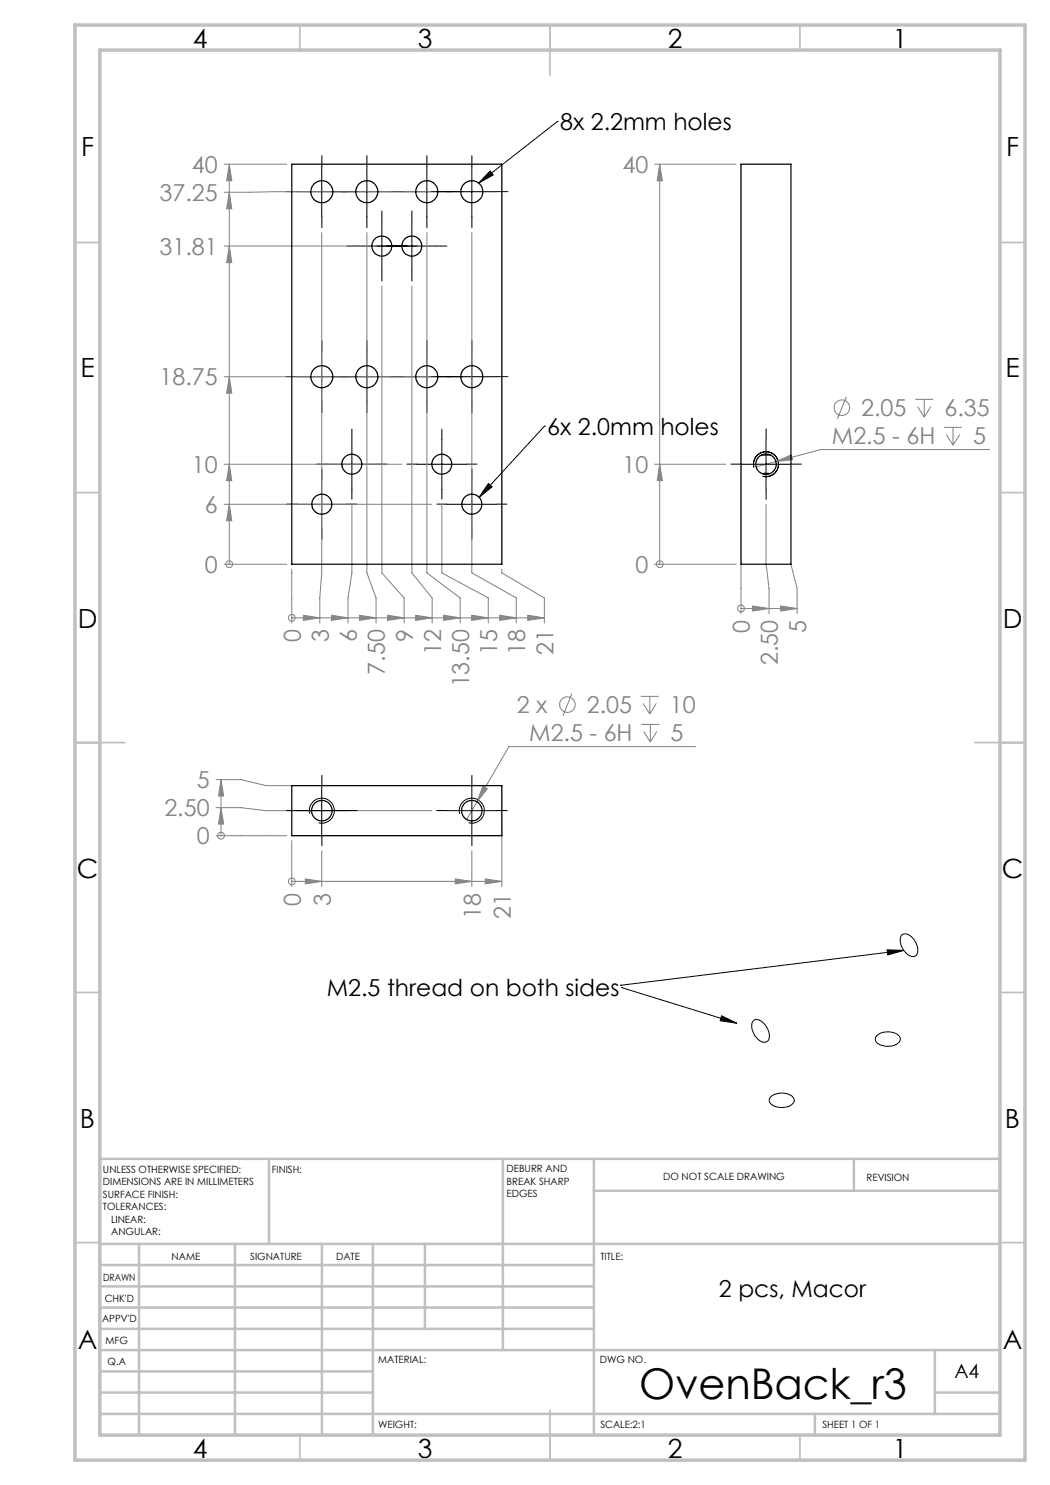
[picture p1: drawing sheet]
<svg xmlns="http://www.w3.org/2000/svg" width="210mm" height="297mm" viewBox="0 0 210 297" stroke-linecap="round" stroke-linejoin="round" font-family="sans-serif">
<g fill="none" stroke="#808080" stroke-width=".2">
<path d="M44.8 32.8h12.6M45.9 38.4l.5 3.4h-1.1zM45.9 32.8l.5 3.4h-1.1zM45.9 32.8v80.1M86.1 38.3l-41.3 .1M130.9 32.8h16.3M131.9 32.8l.6 3.4h-1.1zM131.9 32.8v80.1M44.8 49.2h29.6M45.9 49.2l.5 3.3h-1.1zM64.3 46.5v68.1l-.3 5v5M73.4 46.5v68.1l1.8 5v5"/>
<path d="M76.4 57.2v57.4l4.4 5v5M82.4 57.2v57.4l4 5v5M85.4 46.5v68.1l6.6 5v5M94.4 46.5v68.1l8.9 5v5M44.8 75.3h41.3M45.9 75.3l.5 3.3h-1.1zM169.3 79.3l-1.8 4.5M183.1 79.9h3.5M184.9 79.9v3.5M44.8 92.8h35.6M45.9 92.8l.5 3.3h-1.1zM130.9 92.8h14.3"/>
<path d="M131.9 92.8l.6 3.3h-1.1zM155.2 92.3l3.1-1.3 .2 .9zM183.5 81.3l1.4 2.1M186.2 81.3l-1.3 2.1M188.8 85.5h3.6M189.3 86.9l1.3 2.1M190.6 85.5v3.5M191.9 86.9l-1.3 2.1M197.9 89.9h-33.8l-12.9 3.5M44.8 112.9h12.6M44.8 100.9h41.6M45.9 100.9l.5 3.2h-1.1z"/>
<path d="M45.9 112.9h.1M58.3 113.8v10.8M70.4 100.9v13.7l-.8 5v5M88.4 100.9v13.7l9.2 5v5M100.4 113.8v.8l8.5 5v5M130.9 112.9h16.3M131.9 112.9h.1M148.2 112.9v9.8M153.2 100.9v11.8l.6 5v5M158.2 112.9l1.2 4.8v5M58.3 123.6h.1M58.3 123.6h50.6"/>
<path d="M60.7 123l3.3 .6-3.3 .5zM66.3 123l3.3 .6-3.3 .5zM71.9 123l3.3 .6-3.3 .5zM77.5 123l3.3 .6-3.3 .5zM83.1 123l3.3 .6-3.3 .5zM88.7 123l3.3 .6-3.3 .5zM94.3 123l3.3 .6-3.3 .5zM99.9 123l3.4 .6-3.4 .5zM105.6 123l3.3 .6-3.3 .5zM114.4 138.7l-1.8 4.5M128.2 139.3h3.5M130 139.3v3.5"/>
<path d="M148.2 121.7h.1M148.2 121.7h11.2M150.5 121.2l3.3 .5-3.3 .5zM156.1 121.2l3.3 .5-3.3 .5zM43.2 155.9h5l5 1.2h38M44.2 155.9l.5 3.3h-1zM44.2 155.9v11.2M96.6 157.2l.9 .6-2.1 2.6zM128.3 144.9h3.5M128.6 140.7l1.4 2.1M128.7 146.3l1.4 2.1M130.1 144.9v3.5"/>
<path d="M131.3 140.7l-1.3 2.1M131.4 146.3l-1.3 2.1M139.1 149.3h-37.3l-8.5 14.6M43.2 167.1h14.2M43.2 161.5h5l5 .6h33.1M44.2 161.5l.5 3.3h-1zM44.2 167.1h.1M58.3 176.3h.1M58.3 168.1v9.2M58.3 176.3h42.1M61.1 175.8l3.2 .5-3.2 .5zM64.3 170.2v7.1"/>
<path d="M91.1 175.8l3.3 .5-3.3 .5zM94.4 170.2v7.1M97 175.8l3.4 .5-3.4 .5zM100.4 165.2v12.1"/>
<circle cx="168.4" cy="81.5" r="1.55"/>
<circle cx="45.9" cy="112.8" r=".68"/>
<circle cx="131.9" cy="112.8" r=".67"/>
<circle cx="58.4" cy="123.6" r=".69"/>
<circle cx="148.2" cy="121.7" r=".69"/>
<circle cx="113.5" cy="140.9" r="1.55"/>
<circle cx="44.2" cy="167.1" r=".68"/>
<circle cx="58.4" cy="176.3" r=".69"/>
</g>
<g fill="none" stroke="#000" stroke-width=".2">
<path d="M59.4 38.3h19M64.3 33.3v10.1M73.4 33.3v10.1M80.4 38.3h19M85.4 33.3v10.1M94.4 33.3v10.1M98 34.2l.6 .8-2.9 1.6zM111.5 24.3h.1M111.5 24.3l-15.8 12.3M71.4 49.2h15.9M76.4 44.2v10M82.4 44.2v10"/>
<path d="M59.4 75.3h19M64.3 70.3v10.1M73.4 70.3v10.1M80.4 75.3h19M85.4 70.3v10.1M94.4 70.3v10.1M64.3 95.8v10M65.4 92.8h10M70.4 87.8v10.1M83.4 92.8h10M88.4 87.8v10.1M94.4 95.8v10"/>
<path d="M97.7 96.7l.7 .7-2.6 2.1zM108.9 85.2h.1M108.9 85.2l-13.1 14.3M148.2 92.8h10M150.8 93.5a2.5 2.5 0 0 1 2.2-3.2 2.5 2.5 0 0 1 2.7 2.8 2.5 2.5 0 0 1-3.2 2.1M153.2 87.8v10.1M59.4 100.9h10M89.4 100.9h10M64.3 157.1v10M94.4 157.1v10M59.4 162.1h10M61.9 162.8a2.5 2.5 0 0 1 2.2-3.2 2.5 2.5 0 0 1 2.8 2.7 2.5 2.5 0 0 1-3.2 2.2"/>
<path d="M89.4 162.1h10M91.9 162.8a2.5 2.5 0 0 1 2.2-3.2 2.5 2.5 0 0 1 2.7 2.7 2.5 2.5 0 0 1-3.1 2.2M124.1 197.1h.1M124.3 197.5h.1M124.3 197.5l23.1 7.1M177.4 190l3.4 .1-3.2 .9zM180.3 187.1a1.48 1.48 0 0 1 2.2 .5 2.88 2.88 0 0 1 .7 3.5 1.74 1.74 0 0 1-2.4-.9 2.96 2.96 0 0 1-.5-3.1zM180.8 190.1l-56.7 7M144.3 203.2l3.1 1.4-3.4-.5zM150.7 204.1a1.66 1.66 0 0 1 2.2 .8 2.85 2.85 0 0 1 .6 3.3 1.74 1.74 0 0 1-2.4-.9 2.7 2.7 0 0 1-.4-3.2zM154.2 219.4a3.4 3.4 0 0 1 4.6 .2 1.22 1.22 0 0 1-1 1.7 3.3 3.3 0 0 1-3.9-1l-.1-.3zM175.2 207.3a3.4 3.4 0 0 1 4.8 .1 1.28 1.28 0 0 1-1.2 1.7 3.4 3.4 0 0 1-3.6-.9l-.2-.3z"/>
</g>
<g fill="none" stroke="#000" stroke-width=".2" stroke-dasharray="15.2 1.3 1.3 1.3">
<path d="M59.4 38.3h-2.2M64.4 33.3v-2.2M68.4 38.3h-2.2M69.4 38.3h2.2M73.4 33.3v-2.2M78.4 38.3h2.2M80.4 38.3h-2.2M85.4 33.3v-2.2M89.4 38.3h-2.2M90.4 38.3h2.2M94.4 33.3v-2.2M99.4 38.3h2.2"/>
<path d="M64.4 43.3v2.2M71.4 49.2h-2M73.4 43.3v2.2M76.4 44.2v-2M76.4 54.2v2M77.4 49.2h-2M81.4 49.2h2M82.4 44.2v-2M82.4 54.2v2M85.4 43.3v2.2M87.4 49.2h2M94.4 43.3v2.2"/>
<path d="M59.4 75.3h-2.2M64.4 70.3v-2.2M68.4 75.3h-2.2M69.4 75.3h2.2M73.4 70.3v-2.2M78.4 75.3h2.2M80.4 75.3h-2.2M85.4 70.3v-2.2M89.4 75.3h-2.2M90.4 75.3h2.2M94.4 70.3v-2.2M99.4 75.3h2.2"/>
<path d="M64.4 80.3v2.2M64.4 95.8v-2M65.4 92.8h-2M70.4 87.8v-2M70.4 97.8v2M73.4 80.3v2.2M75.4 92.8h2M83.4 92.8h-2M85.4 80.3v2.2M88.4 87.8v-2M88.4 97.8v2M93.4 92.8h2"/>
<path d="M94.4 80.3v2.2M94.4 95.8v-2M148.2 92.8h-2M153.2 87.8v-2M153.2 97.8v2.1M158.2 92.8h2.1M59.4 100.8h-2M64.4 105.8v2M69.4 100.8h2M89.4 100.8h-2M94.4 105.8v2M99.4 100.8h2"/>
<path d="M64.4 157.1v-2M94.4 157.1v-2M59.4 162.1h-2.1M64.4 167.1v2.1M69.4 162.1h2M89.4 162.1h-2.1M94.4 167.1v2.1M99.4 162.1h2"/>
</g>
<g fill="none" stroke="#c0c0c0" stroke-width=".35">
<path d="M60 5v5M110 5v10M160 5v5M15 48.5h5M200 48.5h5M15 98.5h5M200 98.5h5M15 148.5h10M195 148.5h10M15 198.5h5M200 198.5h5M15 248.5h5"/>
<path d="M200 248.5h5M60 287v5M110 282v10M160 287v5"/>
</g>
<g fill="none" stroke="#c0c0c0" stroke-width=".5">
<path d="M53.8 231.8v17M100.6 231.8v38.2M118.8 231.8v55.2M118.8 238.2h81.2M170.8 231.8v6.4M200 231.8h-180v55.2M20 248.8h180M20 257.3h98.8M20 253h98.8M27.8 248.8v38.2M47 248.8v38.2M64.4 248.8v38.2"/>
<path d="M74.6 248.8v38.2M85 248.8v17M20 265.8h98.8M20 261.5h98.8M20 278.5h54.6M20 274.3h54.6M20 270h180M187 278.5h13M187 270v12.8M20 282.8h180M163 282.8v4.2"/>
</g>
<path d="M15 5h190v287h-190zM20 10h180v277h-180z" fill="none" stroke="#c0c0c0" stroke-width=".7"/>
<path d="M98 34.2l.6 .8-2.9 1.6zM97.7 96.7l.7 .7-2.6 2.1z" fill="#000"/>
<g fill="#808080">
<path d="M45.9 100.9l.5 3.2h-1.1zM45.9 92.8l.5 3.3h-1.1zM45.9 75.3l.5 3.3h-1.1zM45.9 49.2l.5 3.3h-1.1zM45.9 38.4l.5 3.4h-1.1zM45.9 32.8l.5 3.4h-1.1zM44.2 161.5l.5 3.3h-1zM44.2 155.9l.5 3.3h-1zM131.9 92.8l.6 3.3h-1.1zM131.9 32.8l.6 3.4h-1.1z"/>
<path d="M60.7 123l3.3 .6-3.3 .5zM66.3 123l3.3 .6-3.3 .5zM71.9 123l3.3 .6-3.3 .5zM77.5 123l3.3 .6-3.3 .5zM83.1 123l3.3 .6-3.3 .5zM88.7 123l3.3 .6-3.3 .5zM94.3 123l3.3 .6-3.3 .5zM99.9 123l3.4 .6-3.4 .5zM105.6 123l3.3 .6-3.3 .5zM61.1 175.8l3.2 .5-3.2 .5zM91.1 175.8l3.3 .5-3.3 .5zM97 175.8l3.4 .5-3.4 .5zM150.5 121.2l3.3 .5-3.3 .5zM156.1 121.2l3.3 .5-3.3 .5z"/>
<path d="M96.6 157.2l-1.2 3.2 2.1-2.6zM155.2 92.3l3.3-.4-.2-.9z"/>
</g>
<path d="M144.3 203.2l3.1 1.4-3.4-.5zM177.4 190l3.4 .1-3.2 .9z" fill="#000"/>
<g fill="none" stroke="#000" stroke-width=".25">
<path d="M58.3 32.8h42.1v80.1h-42.1zM148.2 32.8h10v80.1h-10zM152.4 91h1.6M152.4 94.7h1.6M58.3 157.1h42.1v10h-42.1z"/>
<circle cx="64.4" cy="38.3" r="2.21"/>
<circle cx="73.4" cy="38.3" r="2.21"/>
<circle cx="85.4" cy="38.3" r="2.21"/>
<circle cx="94.4" cy="38.3" r="2.2"/>
<circle cx="76.4" cy="49.2" r="2.01"/>
<circle cx="82.4" cy="49.2" r="2.01"/>
<circle cx="64.4" cy="75.3" r="2.21"/>
<circle cx="73.4" cy="75.3" r="2.21"/>
<circle cx="85.4" cy="75.3" r="2.21"/>
<circle cx="94.4" cy="75.3" r="2.2"/>
<circle cx="70.4" cy="92.8" r="2"/>
<circle cx="88.4" cy="92.8" r="2"/>
<circle cx="153.2" cy="92.8" r="2.04"/>
<circle cx="64.4" cy="100.8" r="2.01"/>
<circle cx="94.4" cy="100.8" r="2.01"/>
<circle cx="64.4" cy="162.1" r="2.05"/>
<circle cx="94.4" cy="162.1" r="2.04"/>
</g>
<text font-size="8.5" x="127.8" y="279.7">OvenBack_r3</text>
<g font-size="5.3">
<text x="38.5" y="9.5">4</text>
<text x="83.5" y="9.5">3</text>
<text x="133.6" y="9.5">2</text>
<text x="178.6" y="9.5">1</text>
<text x="16.2" y="31.2">F</text>
<text x="201.2" y="31.2">F</text>
<text x="16.1" y="75.5">E</text>
<text x="201.1" y="75.5">E</text>
<text x="15.5" y="125.5">D</text>
<text x="200.5" y="125.5">D</text>
<text x="15.4" y="175.5">C</text>
<text x="200.4" y="175.5">C</text>
<text x="16" y="225.5">B</text>
<text x="201" y="225.5">B</text>
<text x="15.5" y="269.7">A</text>
<text x="200.5" y="269.7">A</text>
<text x="38.5" y="291.5">4</text>
<text x="83.5" y="291.5">3</text>
<text x="133.6" y="291.5">2</text>
<text x="178.6" y="291.5">1</text>
</g>
<g font-size="4.7">
<text x="112" y="26">8x 2.2mm holes</text>
<text x="109.5" y="87">6x 2.0mm holes</text>
<text x="65.4" y="199.2">M2.5 thread on both sides</text>
<text x="143.8" y="259.5">2 pcs, Macor</text>
</g>
<g font-size="4.7" fill="#808080">
<text x="38.4" y="34.6">40</text>
<text x="124.5" y="34.6">40</text>
<text x="31.9" y="40.2">37.25</text>
<text x="31.9" y="51">31.81</text>
<text x="31.9" y="77.1">18.75</text>
<text x="172.3" y="83.2">2.05</text>
<text x="188.9" y="83.2">6.35</text>
<text x="166.4" y="88.8">M2.5 - 6H</text>
<text x="194.6" y="88.8">5</text>
<text x="38.4" y="94.6">10</text>
<text x="124.5" y="94.6">10</text>
<text x="41" y="102.6">6</text>
<text x="41" y="114.6">0</text>
<text x="127.1" y="114.6">0</text>
<text x="60.1" y="128.4" transform="rotate(-90 60.1 128.4)">0</text>
<text x="65.8" y="128.4" transform="rotate(-90 65.8 128.4)">3</text>
<text x="71.4" y="128.4" transform="rotate(-90 71.4 128.4)">6</text>
<text x="82.6" y="128.4" transform="rotate(-90 82.6 128.4)">9</text>
<text x="88.2" y="131" transform="rotate(-90 88.2 131)">12</text>
<text x="99.4" y="131" transform="rotate(-90 99.4 131)">15</text>
<text x="105.1" y="131" transform="rotate(-90 105.1 131)">18</text>
<text x="110.7" y="131" transform="rotate(-90 110.7 131)">21</text>
<text x="150" y="126.6" transform="rotate(-90 150 126.6)">0</text>
<text x="161.2" y="126.6" transform="rotate(-90 161.2 126.6)">5</text>
<text x="77" y="134.9" transform="rotate(-90 77 134.9)">7.50</text>
<text x="93.8" y="137.5" transform="rotate(-90 93.8 137.5)">13.50</text>
<text x="155.6" y="133" transform="rotate(-90 155.6 133)">2.50</text>
<text x="103.4" y="142.6">2 x</text>
<text x="117.4" y="142.6">2.05</text>
<text x="134" y="142.6">10</text>
<text x="105.8" y="148.2">M2.5 - 6H</text>
<text x="134.1" y="148.2">5</text>
<text x="39.3" y="157.7">5</text>
<text x="32.9" y="163.3">2.50</text>
<text x="39.3" y="168.9">0</text>
<text x="60.1" y="181.2" transform="rotate(-90 60.1 181.2)">0</text>
<text x="66.1" y="181.2" transform="rotate(-90 66.1 181.2)">3</text>
<text x="96.1" y="183.7" transform="rotate(-90 96.1 183.7)">18</text>
<text x="102.2" y="183.7" transform="rotate(-90 102.2 183.7)">21</text>
</g>
<text font-size="3.9" x="190.9" y="275.5">A4</text>
<g font-size="2">
<text x="20.6" y="234.6">UNLESS OTHERWISE SPECIFIED:</text>
<text x="20.6" y="237.1">DIMENSIONS ARE IN MILLIMETERS</text>
<text x="20.6" y="239.6">SURFACE FINISH:</text>
<text x="54.4" y="234.6">FINISH:</text>
<text x="101.3" y="234.5">DEBURR AND</text>
<text x="101.3" y="237">BREAK SHARP</text>
<text x="101.3" y="239.5">EDGES</text>
<text x="132.6" y="236">DO NOT SCALE DRAWING</text>
<text x="173.3" y="236.2">REVISION</text>
<text x="20.6" y="242.1">TOLERANCES:</text>
<text x="22.2" y="244.6">LINEAR:</text>
<text x="22.2" y="247.1">ANGULAR:</text>
<text x="34.3" y="252">NAME</text>
<text x="50" y="251.9">SIGNATURE</text>
<text x="67.2" y="251.9">DATE</text>
<text x="120.1" y="251.9">TITLE:</text>
<text x="20.6" y="256.1">DRAWN</text>
<text x="20.9" y="260.3">CHK'D</text>
<text x="20.4" y="264.4">APPV'D</text>
<text x="21.1" y="268.8">MFG</text>
<text x="21.5" y="273">Q.A</text>
<text x="75.6" y="272.5">MATERIAL:</text>
<text x="120" y="272.5">DWG NO.</text>
<text x="75.6" y="285.5">WEIGHT:</text>
<text x="120.1" y="285.6">SCALE:2:1</text>
<text x="164.5" y="285.6">SHEET 1 OF 1</text>
</g>
</svg>
